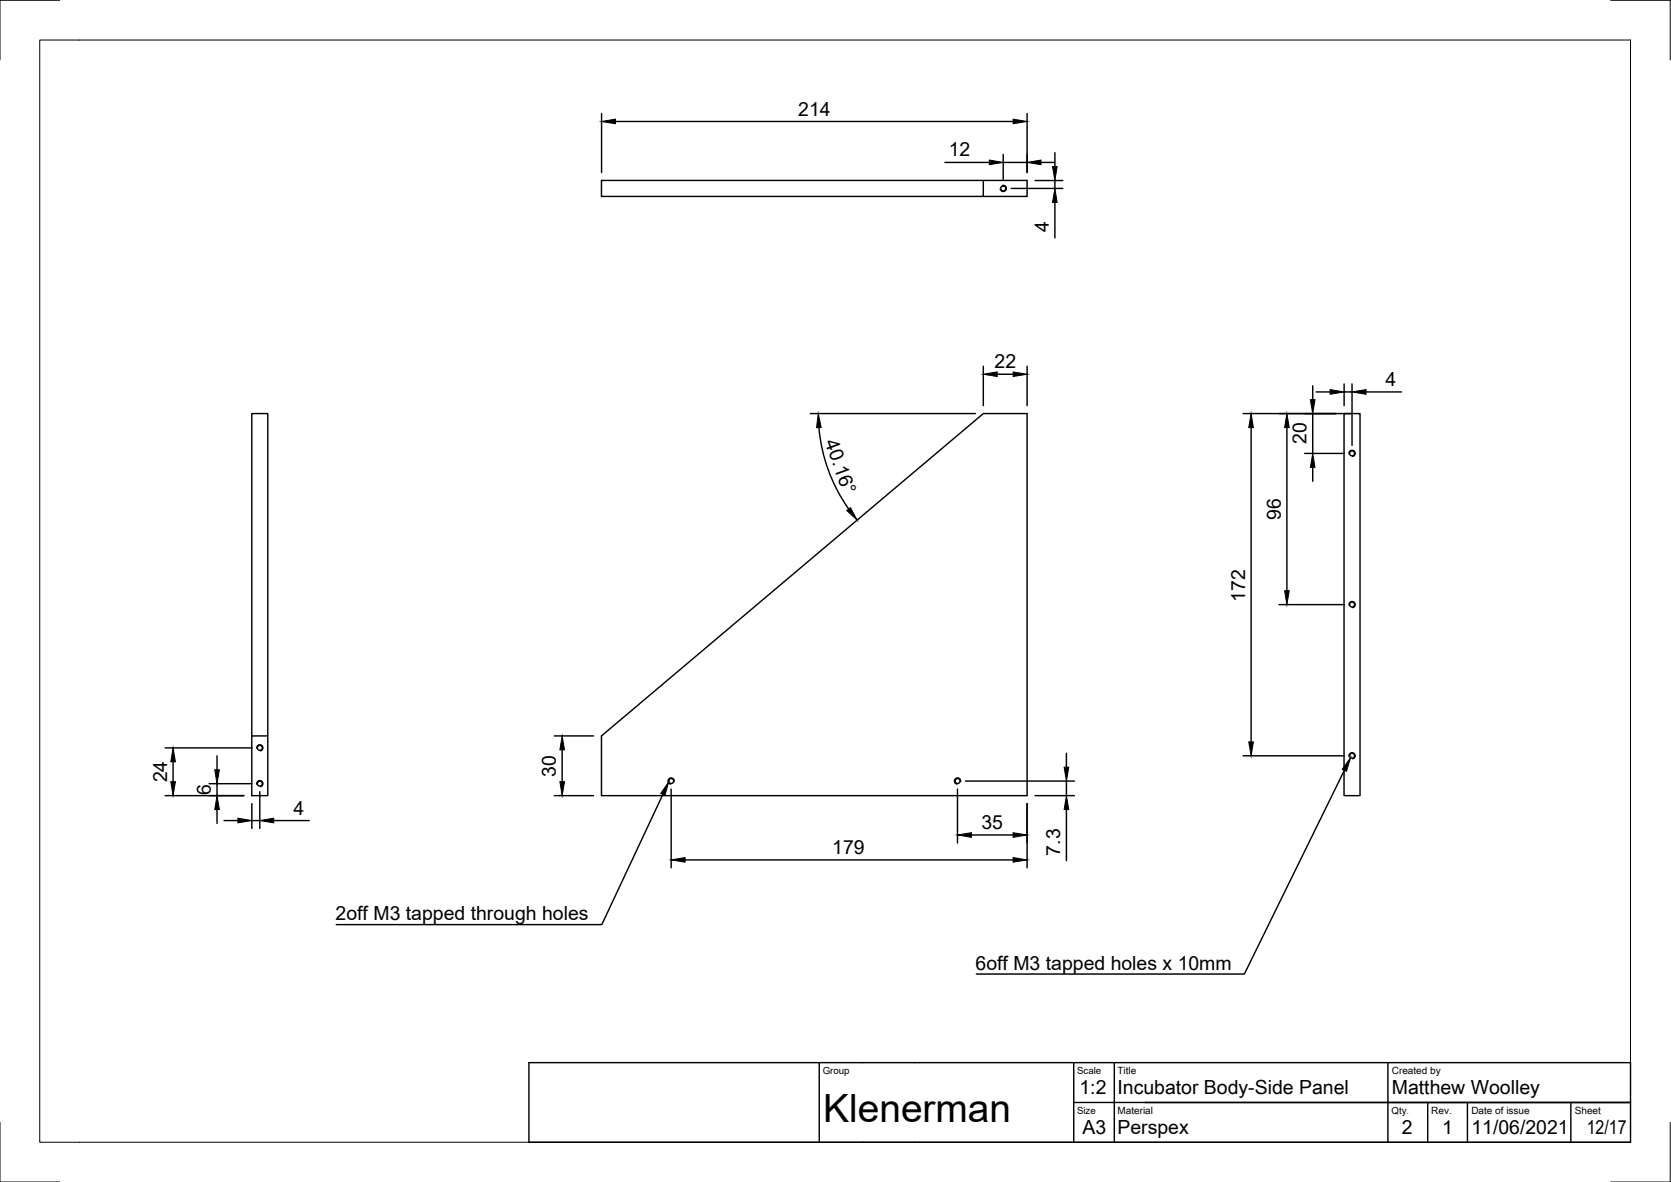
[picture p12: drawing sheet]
<svg xmlns="http://www.w3.org/2000/svg" width="420mm" height="297mm" viewBox="0 0 420 297" stroke-linecap="round" stroke-linejoin="round" font-family="sans-serif">
<!-- layer: Visible -->
<g fill="none" stroke="#000" stroke-width=".36">
<path d="M151.2 45.3h96v4.1h-96zM247.2 45.3h11.1v4.1h-11.1M337.9 103.9h4.1v96h-4.1zM63.3 184.9v-81h4v81h-4v15h4v-15M151.2 184.9l96-81h11.1v96h-107.1z"/>
<circle cx="252.3" cy="47.3" r=".62"/>
<circle cx="340" cy="113.9" r=".62"/>
<circle cx="340" cy="151.9" r=".62"/>
<circle cx="65.3" cy="187.9" r=".62"/>
<circle cx="65.3" cy="196.9" r=".62"/>
<circle cx="168.8" cy="196.3" r=".62"/>
<circle cx="240.8" cy="196.3" r=".62"/>
<circle cx="340" cy="189.9" r=".62"/>
</g>
<!-- layer: Visible Narrow -->
<path d="M252.1 46.6a.77 .77 0 0 1 .9 .6 .77 .77 0 0 1-.6 .9 .77 .77 0 0 1-.9-.6M339.2 114.1a.77 .77 0 0 1 .6-.9 .77 .77 0 0 1 .9 .6 .77 .77 0 0 1-.6 .9M339.2 152.1a.77 .77 0 0 1 .6-.9 .77 .77 0 0 1 .9 .6 .77 .77 0 0 1-.6 .9M64.6 197.1a.77 .77 0 0 1 .6-.9 .77 .77 0 0 1 .9 .6 .77 .77 0 0 1-.6 .9M64.6 188.1a.77 .77 0 0 1 .6-.9 .77 .77 0 0 1 .9 .6 .77 .77 0 0 1-.6 .9M169.5 196.4a.77 .77 0 0 0-.6-.9 .77 .77 0 0 0-.9 .6 .77 .77 0 0 0 .6 .9M241.5 196.4a.77 .77 0 0 0-.6-.9 .77 .77 0 0 0-.9 .6 .77 .77 0 0 0 .6 .9M339.2 190.1a.77 .77 0 0 1 .6-.9 .77 .77 0 0 1 .9 .6 .77 .77 0 0 1-.6 .9" fill="none" stroke="#000" stroke-width=".36"/>
<!-- layer: Border -->
<path d="M10 10.1h400v276.9h-400zM15 .1h-15v15M405 .1h15v15M0 282.1v14.9h15M420 282.1v14.9h-15" fill="none" stroke="#000" stroke-width=".25"/>
<!-- layer: TitleBlock -->
<path d="M133 267h277v20h-277zM206 267v20M270 277.1h140h-122M270 267v20M280.2 267v20M349 267v20M359 277.1v9.9M369 277.1v9.9M395 277.1v9.9" fill="none" stroke="#000" stroke-width=".36"/>
<!-- layer: Dimensions -->
<g fill="none" stroke="#000" stroke-width=".36">
<path d="M151.3 28.5v14.9M154.7 30.5h100M252.2 38.8v6.6M258.3 28.5v14.9M265.2 38.4v3.5M237.6 40.8h11.2M252.2 40.8h6.1M254.3 47.4h12.9M260.2 45.4h7M261.7 40.8h3.5M265.2 45.4v2M265.2 50.9v8.9"/>
<path d="M247.2 92v9.9M250.7 94.1h4M258.3 92v9.9M330.1 97v3.4M331 98.5h3.5M338 96.5v5.4M338 98.5h2M340 96.5v15.4M343.5 98.5h8.9M203.8 103.9h41.5M205.9 107.4a41.5 41.5 0 0 0 7.5 20.5M312.6 103.9h27.4"/>
<path d="M314.6 107.4v79M323.6 107.4v41M328.1 113.9h9.9M330.1 103.9v10M330.1 117.4v3.6M321.6 151.9h16.4M41.5 199.9h19.8M41.5 187.9h21.8M43.5 191.4v5M52.6 196.9h10.7M54.6 189.9v3.5M54.6 196.9v3"/>
<path d="M65.3 198.9v9.3M139.4 199.9h9.8M139.4 184.9h9.8M141.4 188.4v8M168.8 198.3v19.8M240.7 198.3v13.5M242.8 196.3h27.4M260.2 199.9h10M268.1 189.3v3.5M268.1 196.3v3.6M312.6 189.9h25.4M54.6 203.4v3.5"/>
<path d="M56.3 206.2h3.5M63.3 201.9v6.3M63.3 206.2h2M68.8 206.2h8.9M172.3 216.1h82.4M244.2 209.8h10.5M258.3 201.9v16.2M268.1 203.4v12.9"/>
</g>
<g fill="#000" stroke="#000" stroke-width=".25">
<path d="M151.3 30.5l3.4-.6v1.2zM254.7 29.9l3.6 .6-3.6 .6zM248.8 40.2l3.4 .6-3.4 .6zM258.3 40.8l3.4-.6v1.2zM264.6 41.9h1.2l-.6 3.5zM265.2 47.4l.6 3.5h-1.2zM247.2 94.1l3.5-.6v1.1zM254.7 93.5l3.6 .6-3.6 .5zM334.5 97.9l3.5 .6-3.5 .6zM340 98.5l3.5-.6v1.2zM205.7 103.9l.8 3.5-1.2 .1zM314.6 103.9l.6 3.5h-1.2z"/>
<path d="M323.6 103.9l.6 3.5h-1.2zM329.5 100.4h1.1l-.5 3.5zM330.1 113.9l.5 3.5h-1.1zM212.9 128.3l.9-.7 1.7 3.1zM323 148.4h1.2l-.6 3.5zM42.9 196.4h1.2l-.6 3.5zM43.5 187.9l.6 3.5h-1.2zM54 193.4h1.2l-.6 3.5zM141.4 184.9l.5 3.5h-1.1zM140.8 196.4h1.1l-.5 3.5zM267.6 192.8h1.1l-.6 3.5zM314 186.4h1.2l-.6 3.5z"/>
<path d="M54.6 199.9l.6 3.5h-1.2zM59.8 205.6l3.5 .6-3.5 .6zM65.3 206.2l3.5-.6v1.2zM168.8 216.1l3.5-.6v1.2zM240.7 209.8l3.5-.5v1.1zM254.7 209.3l3.6 .5-3.6 .6zM254.7 215.5l3.6 .6-3.6 .6zM268.1 199.9l.6 3.5h-1.1z"/>
</g>
<!-- layer: Annotations -->
<path d="M168.1 196.5l-.9 3.4-1.1-.5zM339.6 190.4l-1 3.4-1.1-.5z" fill="#000" stroke="#000" stroke-width=".25"/>
<path d="M166.7 199.7l-15.4 32.7h-66.8M338 193.6l-25.1 51.2h-67.4" fill="none" stroke="#000" stroke-width=".36"/>
<text font-size="9.8" x="207" y="282.1">Klenerman</text>
<g font-size="4.9">
<text x="200.7" y="29">214</text>
<text x="238.6" y="39.3">12</text>
<text x="263.7" y="58.3" transform="rotate(-90 263.7 58.3)">4</text>
<text x="250.1" y="92.5">22</text>
<text x="348.4" y="97">4</text>
<text x="207.3" y="111.1" transform="rotate(70 207.3 111.1)">40.16°</text>
<text x="328.5" y="111.6" transform="rotate(-90 328.5 111.6)">20</text>
<text x="322" y="130.6" transform="rotate(-90 322 130.6)">96</text>
<text x="313.1" y="151.2" transform="rotate(-90 313.1 151.2)">172</text>
<text x="42" y="196.6" transform="rotate(-90 42 196.6)">24</text>
<text x="139.8" y="195.1" transform="rotate(-90 139.8 195.1)">30</text>
<text x="53" y="199.8" transform="rotate(-90 53 199.8)">6</text>
<text x="73.8" y="204.7">4</text>
<text x="246.8" y="208.3">35</text>
<text x="209.3" y="214.5">179</text>
<text x="266.6" y="215" transform="rotate(-90 266.6 215)">7.3</text>
<text x="84.4" y="231.3">2off M3 tapped through holes</text>
<text x="245.3" y="243.8">6off M3 tapped holes x 10mm</text>
<text x="271.4" y="275">1:2</text>
<text x="281" y="275">Incubator Body-Side Panel</text>
<text x="350" y="275">Matthew Woolley</text>
<text x="272.2" y="285.1">A3</text>
<text x="281" y="285.1">Perspex</text>
<text x="352.4" y="285.1">2</text>
<text x="362.6" y="285.1">1</text>
<text x="370" y="285.1">11/06/2021</text>
<text x="399" y="285.1">12/17</text>
</g>
<g font-size="2.5">
<text x="281" y="269.9">Title</text>
<text x="350" y="269.9">Created by</text>
<text x="281" y="279.9">Material</text>
<text x="359.9" y="279.9">Rev.</text>
<text x="370" y="279.9">Date of issue</text>
<text x="396" y="279.9">Sheet</text>
</g>
<g font-size="2.4">
<text x="206.9" y="269.8">Group</text>
<text x="270.8" y="269.8">Scale</text>
<text x="270.8" y="279.8">Size</text>
<text x="349.9" y="279.8">Qty</text>
</g>
<text font-size="2.1" x="353.7" y="279.8">.</text>
</svg>
